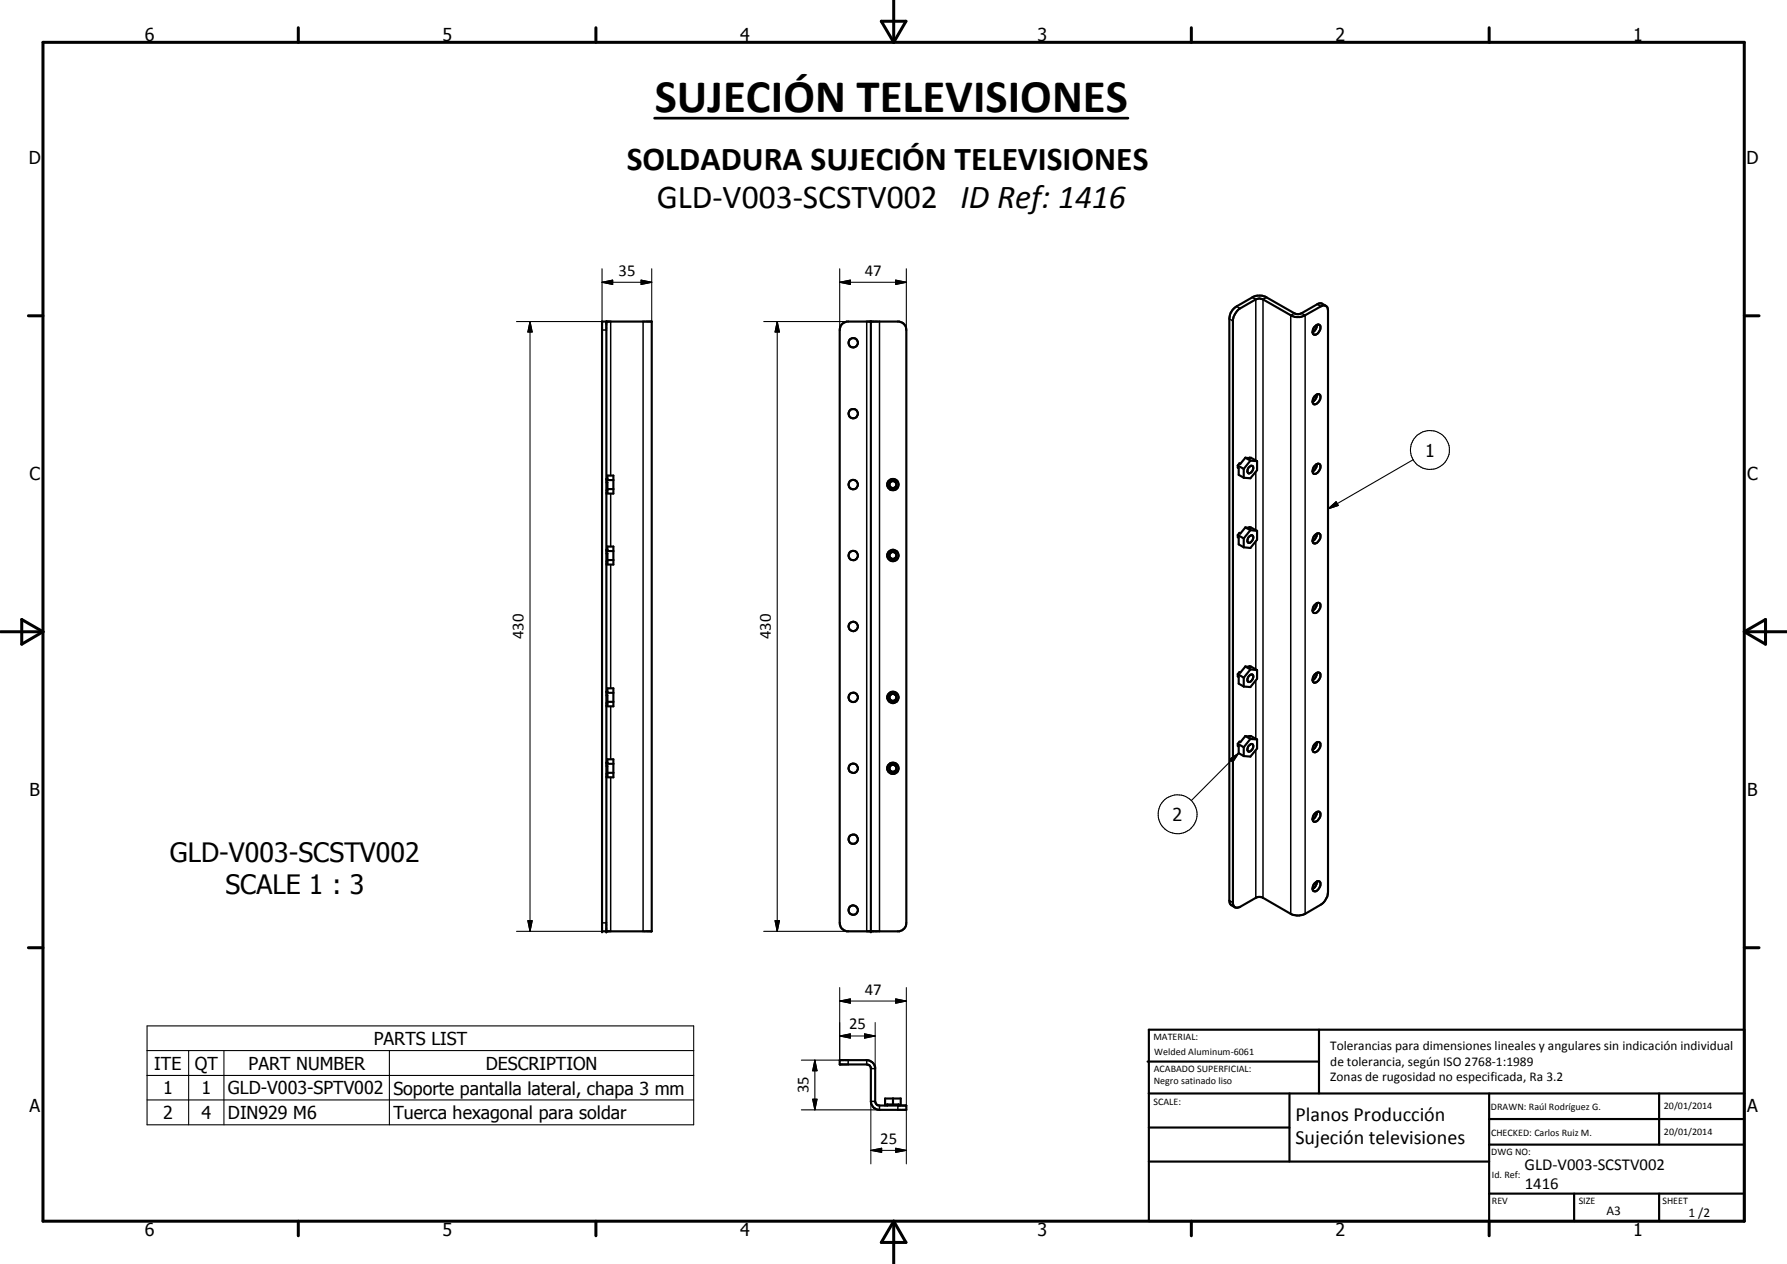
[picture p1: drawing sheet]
<svg xmlns="http://www.w3.org/2000/svg" width="420mm" height="297mm" viewBox="0 0 420 297" stroke-linecap="round" stroke-linejoin="round" font-family="sans-serif">
<g fill="none" stroke="#000" stroke-width=".51">
<path d="M141.6 75.6h11.6v143.3h-11.6zM142.6 75.6v143.3M197.9 76.2l1.2-.6h12.3a1.98 1.98 0 0 1 1.7 2v139.3a1.97 1.97 0 0 1-1.7 2h-12.3a1.98 1.98 0 0 1-1.7-2v-139.3zM204.8 75.6v143.3M309.1 76.8l.9-.6a.97 .97 0 0 1 .2 1.7 .81 .81 0 0 1-.7 .7 .81 .81 0 0 1-.9-.4l.1-.7zM309.6 76.4l-.2 .9-.8 .8M311.7 71.9l.4 .3 .1 .8v136.7a3.9 3.9 0 0 1-1.7 2.9l-3.6 2.2a3.8 3.8 0 0 1-3.4 0l-6.8-3.9-.5-.1-.7 .1-4.2 2.3h-.9M311.7 71.9l-.4-.1-.5 .1-3.9 2.2a3.5 3.5 0 0 1-3.4 0l-6.5-3.7-.8-.3-.9 .3-4.3 2.5a4.4 4.4 0 0 0-1.1 2.2v137.3l.5 .8M311.7 71.9l-1-.6h-.5l-4.2 2.3-1 .2-.7-.2-6.8-3.9a3.5 3.5 0 0 0-3.1 .2l-3.7 2.1a3.6 3.6 0 0 0-1.7 2.9l.1 137.3a1.82 1.82 0 0 0 1.3 1M309.1 93.1a.74 .74 0 0 1 .6-.5 .74 .74 0 0 1 .8 .5 1.69 1.69 0 0 1-1.6 1.9 1.3 1.3 0 0 1 .2-1.9zM309.6 92.7v.2a1.78 1.78 0 0 1-1 1.5M142.6 112.6h.2v-.8h1.4v4.2h-1.6"/>
<path d="M142.6 115.2h.2M142.6 112.8h1.6M142.6 113.3h.2v2.4h-.2M142.8 114.9h1.4M291 109.4v.5l.2 .1v1.6l1.2 .7M291 109.4l1.4 .8M292.4 110.2v2.1M292.8 107.6l1.2 .1-.3-.1M292.8 107.6l-1.2 1.4-.2-.1-.4 .5M292.8 107.6l1.2 .6M293.6 109.9l.5-.4h.3a1.05 1.05 0 0 1 .2 1.1 1.05 1.05 0 0 1-1 .7l-.3-.6zM293.7 107.6l.1 .1"/>
<path d="M293.7 107.6h.4l1.5 .8M294 108.2l1.6 .2M294 108.2l-1.6 2M295.6 108.4v2.1l-1.6 1.9-1.6-.1M309.1 109.5l.3-.4 .8-.1a1.51 1.51 0 0 1-1.1 2.4 1.12 1.12 0 0 1 0-1.9zM309.6 109.1v.2a1.78 1.78 0 0 1-1 1.5M142.6 129.2h.2v-.8h1.4v4.3h-1.6M142.6 131.9h.2M142.6 130h.2v2.4h-.2M142.6 129.5h1.6M142.8 131.6h1.4M291 125.7v.5l.2 .2v1.5l1.2 .7"/>
<path d="M291 125.7l1.4 .8M292.4 126.5v2.1M292.8 124l-1.2 1.4-.2-.2-.4 .5M292.8 124l1.2 .6M293.6 126.2l.8-.4a1.07 1.07 0 0 1 .1 1.1 1.07 1.07 0 0 1-1.1 .6l-.1-.4zM293.7 123.9l.3 .1h-1.2M293.7 123.9l.1 .1M293.7 123.9l.4 .1 1.5 .8M294 124.6l1.6 .2M294 124.6l-1.6 1.9M295.6 124.8v2l-1.6 2-1.6-.2M309.1 125.9l.6-.5 .5-.1a1.5 1.5 0 0 1-.8 2.3 .58 .58 0 0 1-.7 0 .58 .58 0 0 1-.1-.8z"/>
<path d="M309.6 125.4a2.13 2.13 0 0 1-1 1.8M291 158.4v.6l.2 .1v1.6l1.2 .6M291 158.4l1.4 .9M292.4 159.3v2M292.8 156.6l-1.2 1.5-.2-.2-.4 .5M292.8 156.6l1.2 .7M293.6 159l.5-.5h.4a1.11 1.11 0 0 1-1.1 1.7l-.1-.4zM293.7 156.6l.3 .1-1.2-.1M293.7 156.6l.1 .1M293.7 156.6h.4l1.5 .9M294 157.3l1.6 .2M294 157.3l-1.6 2"/>
<path d="M295.6 157.5v2l-1.6 2-1.6-.2M309.1 142.2l.9-.6a.97 .97 0 0 1 .2 1.7l-.5 .6a.6 .6 0 0 1-.7 .1 .6 .6 0 0 1-.4-.6zM309.1 158.5a.74 .74 0 0 1 .6-.5 .74 .74 0 0 1 .8 .5 1.69 1.69 0 0 1-1.6 1.9 1.3 1.3 0 0 1 .2-1.9zM309.6 141.7l-.2 1-.8 .8M309.6 158.1l-.2 .9-.8 .9M142.6 162.6h.2v-.8h1.4v4.2h-1.6M142.6 165.2h.2M142.6 179.2h.2v-.8h1.4v4.3h-1.6M142.6 163.4h.2v2.3h-.2M142.6 162.8h1.6M142.6 179.5h1.6M142.8 164.9h1.4"/>
<path d="M291 174.8v.5l.2 .1v1.6l1.2 .7M291 174.8l1.4 .8M292.4 175.6v2.1M292.8 173l1.2 .1-.3-.1M292.8 173l-1.2 1.4-.2-.1-.4 .5M292.8 173l1.2 .7M293.6 175.3l.8-.5a1.07 1.07 0 0 1 .1 1.2 1.07 1.07 0 0 1-1.1 .6l-.1-.5zM293.7 173l.1 .1M293.7 173h.4l1.5 .8M294 173.7l1.6 .1M294 173.7l-1.6 1.9M295.6 173.8v2.1l-1.6 1.9-1.6-.1"/>
<path d="M309.4 174.5l.8-.1a1.47 1.47 0 0 1-.8 2.3l-.3 .1a1.12 1.12 0 0 1 0-1.9zM309.6 174.5v.2a1.78 1.78 0 0 1-1 1.5M142.6 181.9h.2M142.6 180h.2v2.4h-.2M142.8 181.6h1.4M309.1 191.3l.6-.5h.5a1.5 1.5 0 0 1-.8 2.2 .58 .58 0 0 1-.7 0 .58 .58 0 0 1-.1-.8zM309.6 190.8a2.13 2.13 0 0 1-1 1.8M309.1 207.6l.6-.5h.5a1.47 1.47 0 0 1-.8 2.3l-.3 .1a.99 .99 0 0 1-.2-1.7zM309.6 207.1a2 2 0 0 1-1 1.8M197.4 249.1h6.4a2.07 2.07 0 0 1 2 1.7v8l.2 .6 .3 .3 .5 .1h6.3v1h-6.3a2.09 2.09 0 0 1-2-2v-7.9l-.3-.4-.7-.4h-6.4zM208.1 259.8v-1.7h3.7v1.7M208.6 259.8v-.3h2.7v.3"/>
<path d="M208.6 259.5v.3M210 258.1v1.4M211.3 259.5v.3M269.8 249.5h40.3M270.1 242h140v45h-140zM270.1 257h140M303.2 257v16M310.1 242v15M350.1 257v30M390.1 257v12M270.1 265h33.1M270.1 273h80"/>
<path d="M350.1 269h60M350.1 263h60M350.1 280.5h60M370.1 280.5v6.5M390.1 280.5v6.5"/>
<circle cx="200.6" cy="80.5" r="1.09"/>
<circle cx="200.6" cy="97.2" r="1.1"/>
<circle cx="200.6" cy="113.9" r="1.11"/>
<circle cx="209.9" cy="113.9" r="1.35"/>
<circle cx="209.9" cy="113.9" r=".82"/>
<circle cx="200.6" cy="130.5" r="1.1"/>
<circle cx="209.9" cy="130.5" r="1.35"/>
<circle cx="209.9" cy="130.5" r=".81"/>
<circle cx="200.6" cy="147.2" r="1.1"/>
<circle cx="200.6" cy="163.9" r="1.11"/>
<circle cx="209.9" cy="163.9" r="1.34"/>
<circle cx="209.9" cy="163.9" r=".82"/>
<circle cx="200.6" cy="180.5" r="1.1"/>
<circle cx="200.6" cy="197.2" r="1.1"/>
<circle cx="209.9" cy="180.5" r="1.35"/>
<circle cx="209.9" cy="180.6" r=".82"/>
<circle cx="200.6" cy="213.9" r="1.11"/>
</g>
<g fill="none" stroke="#000" stroke-width=".35">
<path d="M141.6 77.6h1M143.6 75.6v36.2M151.2 75.6v143.3M203.8 75.6v143.3M206.8 75.6v143.3M289 74.9l.9 .5M290.7 72l.9 .5M294.4 69.9l.9 .5v37.8M297.8 69.9l-.8 .5v140.6M304.3 73.6l-.8 .5v140.7M306 73.6l.9 .5v140.7M309.7 71.5l.8 .5"/>
<path d="M143.6 116v12.4M295.3 110.8v13.8M143.6 132.7v29.1M295.3 127.2v30.1M295.3 159.9v13.8M143.6 166v12.4M295.3 176.2v34.8M143.6 182.7v36.2M141.6 216.9h1M289 211.6l.9 .5M199.4 249.1v1M203.8 249.1v1"/>
<path d="M204.8 258.8h1M204.8 251.1h1M206.8 259.8v1M211.1 259.8v1"/>
</g>
<g fill="#000">
<circle cx="141.6" cy="75.6" r=".25"/>
<circle cx="142.6" cy="75.6" r=".25"/>
<circle cx="204.8" cy="75.6" r=".25"/>
<circle cx="141.6" cy="218.9" r=".25"/>
<circle cx="142.6" cy="218.9" r=".25"/>
<circle cx="204.8" cy="218.9" r=".25"/>
</g>
<g fill="none" stroke="#000" stroke-width=".25">
<path d="M121.4 75.6h22.2M124.6 75.6l.5 2.4h-1zM124.6 75.6v143.3M141.6 66.3l2.4-.5v1zM141.6 66.3h11.6M141.6 63.2v14.4M150.7 65.8l2.5 .5-2.5 .5zM153.2 63.2v12.4M179.6 75.6h27.2M182.7 75.6l.5 2.4h-1zM182.7 75.6v143.3M197.4 66.3l2.5-.5v1z"/>
<path d="M197.4 66.3h15.7M197.4 63.2v14.4M210.6 65.8l2.5 .5-2.5 .5zM213.1 63.2v14.4M210.7 113.3a.99 .99 0 0 0-1.4-.2 .99 .99 0 0 0 0 1.5 .99 .99 0 0 0 1.4-.1M312.2 119.6l1.9-1.7 .6 .9zM332.3 108l-20.1 11.6M210.7 130a.98 .98 0 0 0-1.4-.2 .98 .98 0 0 0 0 1.5 .98 .98 0 0 0 1.4-.2M210.7 163.3a.98 .98 0 0 0-1.4-.1 .98 .98 0 0 0 0 1.4 .98 .98 0 0 0 1.4-.1M210.7 180a.99 .99 0 0 0-1.4-.2 .99 .99 0 0 0 0 1.5 .99 .99 0 0 0 1.4-.2M289.1 178.4l2.1-1.4-1.4 2.1zM291.2 177l-11.1 11.1"/>
<path d="M121.4 218.9h22.2M124.1 216.4h1l-.5 2.5zM179.6 218.9h27.2M182.2 216.4h1l-.5 2.5zM34.6 241.1h128.5v23.2h-128.5zM34.6 246.9h128.5M34.6 252.7h128.5M34.6 258.5h128.5M44.4 246.9v17.4M52.7 246.9v17.4M91.6 246.9v17.4M188.4 249.1h11"/>
<path d="M191.1 258.3h1l-.5 2.5zM191.6 249.1l.5 2.5h-1zM191.6 249.1v11.7M188.4 260.8h18.4"/>
<circle cx="336.2" cy="105.8" r="4.6"/>
<circle cx="276.9" cy="191.3" r="4.6"/>
</g>
<g fill="none" stroke="#000" stroke-width=".71">
<path d="M10.1 9.9h400v277.1h-400zM70.1 6.5v3.4M140.1 6.5v3.4M207.2 5h5.8l-2.9 4.9zM210.1 0v9.9M280.1 6.5v3.4M350.1 6.5v3.4M6.7 74.2h3.4M410.1 74.2h3.5M.1 148.5h10M5.1 145.6l5 2.9-5 2.9zM410.1 148.5h10"/>
<path d="M410.1 148.5l5-2.9v5.8zM6.7 222.7h3.4M410.1 222.7h3.5M70.1 287v3.4M140.1 287v3.4M210.1 287v10M210.1 287l2.9 5h-5.8zM280.1 287v3.4M350.1 287v3.4"/>
</g>
<path d="M153.9 27.8h111.3" fill="none" stroke="#000" stroke-width=".63"/>
<g fill="#000">
<path d="M124.6 75.6l.5 2.4h-1zM141.6 66.3l2.4-.5v1zM150.7 65.8l2.5 .5-2.5 .5zM182.7 75.6l.5 2.4h-1zM197.4 66.3l2.5-.5v1zM210.6 65.8l2.5 .5-2.5 .5zM312.2 119.6l1.9-1.7 .6 .9zM289.1 178.4l2.1-1.4-1.4 2.1zM124.1 216.4h1l-.5 2.5zM182.2 216.4h1l-.5 2.5zM197.4 235.2l2.5-.5v1.1zM210.6 234.7l2.5 .5-2.5 .6z"/>
<path d="M191.1 258.3h1l-.5 2.5zM191.6 249.1l.5 2.5h-1zM197.4 243.5l2.5-.5v1zM203.3 243l2.5 .5-2.5 .5zM204.8 270.3l2.5-.5v1zM210.6 269.8l2.5 .5-2.5 .5z"/>
</g>
<g fill="none" stroke="#000" stroke-width=".24">
<path d="M197.4 235.2l2.5-.5v1.1zM197.4 235.2h15.7M197.4 232.1v17M210.6 234.7l2.5 .5-2.5 .6zM213.1 232.1v27.7M197.4 243.5l2.5-.5v1zM197.4 243.5h8.4M203.3 243l2.5 .5-2.5 .5zM204.8 258.8v14.7M205.8 240.3v10.8M204.8 270.3l2.5-.5v1zM204.8 270.3h8.3"/>
<path d="M210.6 269.8l2.5 .5-2.5 .5zM213.1 260.8v12.7"/>
</g>
<text font-size="11" x="154" y="26.2">SUJECIÓN TELEVISIONES</text>
<g font-size="7.9">
<text x="147.4" y="39.9">SOLDADURA SUJECIÓN TELEVISIONES</text>
<text x="154.4" y="48.9">GLD-V003-SCSTV002 ID Ref: 1416</text>
</g>
<g font-size="6.3">
<text x="40" y="202.5">GLD-V003-SCSTV002</text>
<text x="53" y="210">SCALE 1 : 3</text>
</g>
<g font-size="4.7">
<text x="304.6" y="263.5">Planos Producción</text>
<text x="304.6" y="268.9">Sujeción televisiones</text>
</g>
<g font-size="4.2">
<text x="34" y="9.6">6</text>
<text x="104" y="9.6">5</text>
<text x="174" y="9.6">4</text>
<text x="244" y="9.6">3</text>
<text x="314" y="9.6">2</text>
<text x="384" y="9.6">1</text>
<text x="6.8" y="38.7">D</text>
<text x="410.6" y="38.7">D</text>
<text x="335.1" y="107.3">1</text>
<text x="7" y="112.9">C</text>
<text x="410.8" y="112.9">C</text>
<text x="7" y="187.1">B</text>
<text x="410.8" y="187.1">B</text>
<text x="275.7" y="192.9">2</text>
<text x="87.9" y="245.5">PARTS LIST</text>
<text x="36.3" y="251.3">ITE</text>
<text x="45.8" y="251.4">QT</text>
<text x="58.5" y="251.3">PART NUMBER</text>
<text x="114.2" y="251.4">DESCRIPTION</text>
<text x="38.3" y="257.2">1</text>
<text x="47.4" y="257.2">1</text>
<text x="53.6" y="257.2">GLD-V003-SPTV002</text>
<text x="92.5" y="257.2">Soporte pantalla lateral, chapa 3 mm</text>
<text x="7" y="261.4">A</text>
<text x="38.3" y="263">2</text>
<text x="47.4" y="262.9">4</text>
<text x="53.6" y="263">DIN929 M6</text>
<text x="92.5" y="263">Tuerca hexagonal para soldar</text>
<text x="410.8" y="261.4">A</text>
<text x="34" y="290.4">6</text>
<text x="104" y="290.4">5</text>
<text x="174" y="290.4">4</text>
<text x="244" y="290.4">3</text>
<text x="314" y="290.4">2</text>
<text x="384" y="290.4">1</text>
</g>
<g font-size="3.9">
<text x="145.4" y="64.8">35</text>
<text x="203.3" y="64.8">47</text>
<text x="123.1" y="150.2" transform="rotate(-90 123.1 150.2)">430</text>
<text x="181.2" y="150.2" transform="rotate(-90 181.2 150.2)">430</text>
<text x="203.3" y="233.7">47</text>
<text x="199.6" y="241.9">25</text>
<text x="190.1" y="257" transform="rotate(-90 190.1 257)">35</text>
<text x="207" y="268.8">25</text>
<text x="358.5" y="275">GLD-V003-SCSTV002</text>
<text x="358.5" y="279.4">1416</text>
</g>
<g font-size="3.1">
<text x="312.7" y="246.8">Tolerancias para dimensiones lineales y angulares sin indicación individual</text>
<text x="312.7" y="250.4">de tolerancia, según ISO 2768-1:1989</text>
<text x="312.7" y="254">Zonas de rugosidad no especificada, Ra 3.2</text>
<text x="377.7" y="285.6">A3</text>
<text x="397" y="285.9">1 /2</text>
</g>
<g font-size="2.4">
<text x="271.2" y="244.4">MATERIAL:</text>
<text x="271.3" y="252">ACABADO SUPERFICIAL:</text>
<text x="271.4" y="247.9">Welded Aluminum-6061</text>
<text x="271.3" y="254.6">Negro satinado liso</text>
<text x="271.2" y="259.7">SCALE:</text>
<text x="350.6" y="260.8">DRAWN: Raúl Rodríguez G.</text>
<text x="391.2" y="260.6">20/01/2014</text>
<text x="350.6" y="267">CHECKED: Carlos Ruiz M.</text>
<text x="391.2" y="266.7">20/01/2014</text>
<text x="350.6" y="271.4">DWG NO:</text>
<text x="350.8" y="276.9">Id. Ref:</text>
<text x="350.8" y="282.8">REV</text>
<text x="371.2" y="282.9">SIZE</text>
<text x="390.9" y="282.9">SHEET</text>
</g>
</svg>
